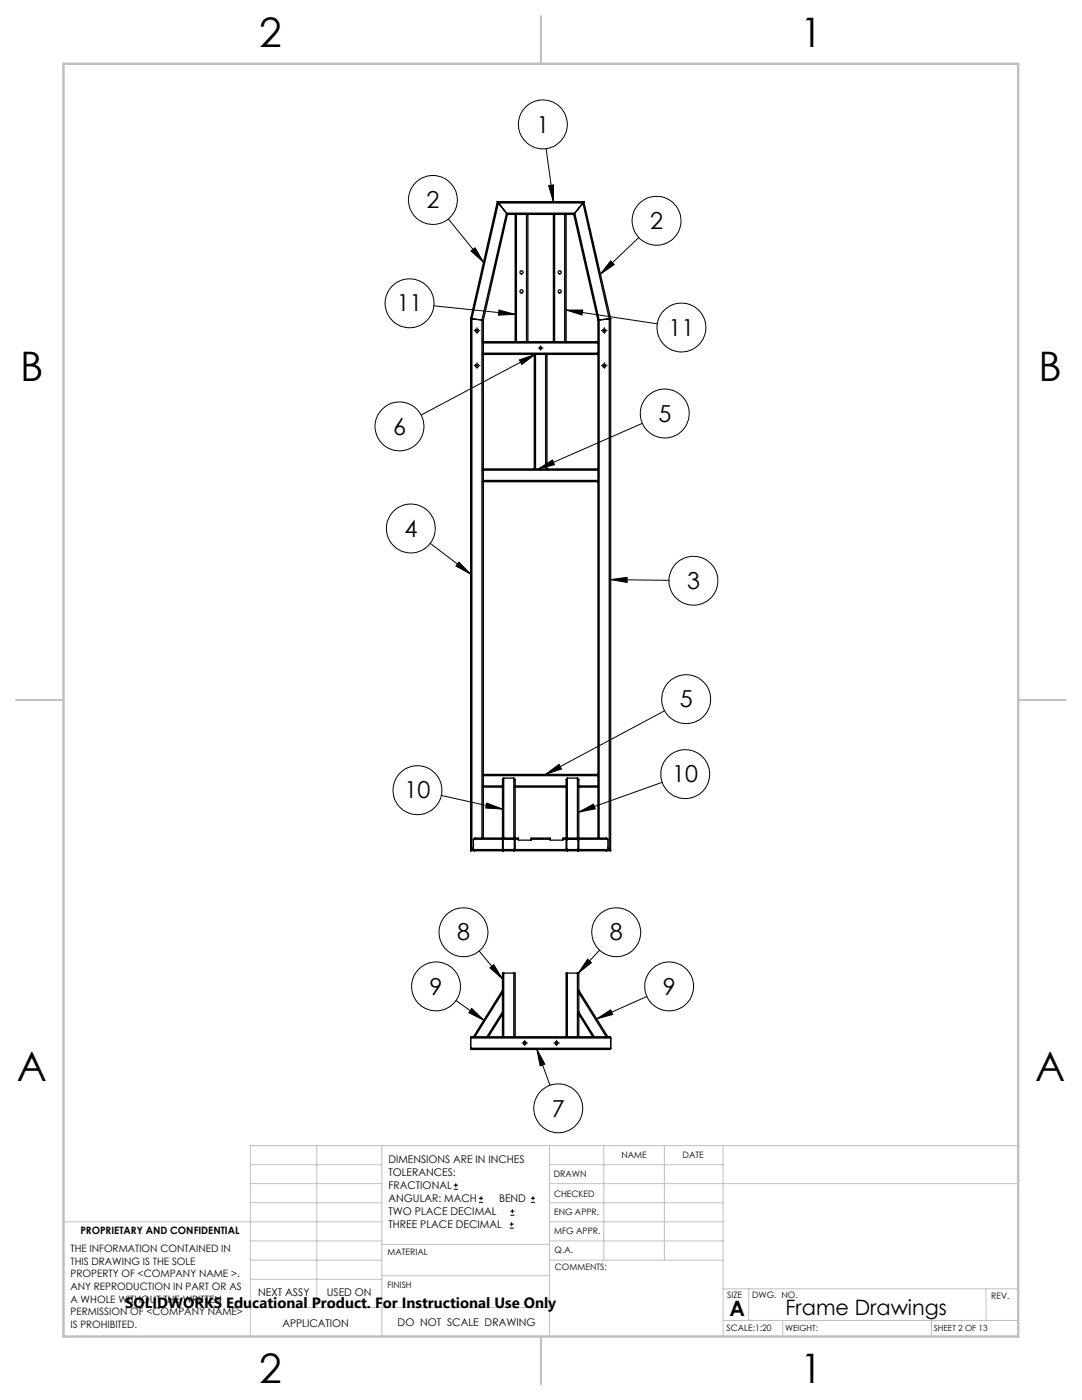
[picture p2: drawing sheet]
<svg xmlns="http://www.w3.org/2000/svg" width="216mm" height="279mm" viewBox="0 0 216 279" stroke-linecap="round" stroke-linejoin="round" font-family="sans-serif">
<g fill="none" stroke="#000" stroke-width=".2">
<path d="M109 29.7l1.4 10.6M109.5 37l1-.1-.1 3.4zM89.5 43.7l7 8.7M94 50.1l.8-.6 1.7 2.9zM121.8 52.1l.8 .7-2.8 1.9zM127.5 47.4l-7.7 7.3M86.6 61l16.2 1.7M94.9 73h.5M94.9 66h.5M95.2 65.7v.5M95.2 72.7v.5M99.6 61.9l3.2 .8-3.4 .2z"/>
<path d="M103.6 71.8l3.2-1.1-2.7 2zM106.8 70.7l-22.8 12.1M107.6 69.5h.5M107.9 69.2v.5M113 61.9h3.3l-.2 1zM113 61.9l18.2 2.7M120.3 73h.5M120.3 66h.5M120.6 65.7v.5M120.6 72.7v.5M107.4 93.6l2.8-1.8 .4 .9zM128.2 84.5l-20.8 9.1"/>
<path d="M85.9 108.4l8 6.2M91.6 112.2l2.3 2.4-2.9-1.6zM121.8 115.7l3.3-.5v1zM121.8 115.7l11.7 .1M88.1 158.7l12.2 2.8M108.9 154.6l2.6-2.1 .5 1zM132.1 156.1l-16.6 6M132.6 141.9l-23.7 12.7M97.1 160.3l3.2 1.2-3.4-.2zM115.5 162.1l2.9-1.6 .4 .9zM91 199.7l5.5 3.9M95.6 189.8l4.7 5.6"/>
<path d="M97.8 193.1l.7-.6 1.8 2.9zM117.3 191.4l.7 .7-2.6 2.1zM119.6 189.6l-4.2 4.6M129.1 198.9l-10 4.4M94.1 201.3l2.4 2.3-2.9-1.5zM104.5 208.2h.5M104.7 207.9v.5M107.1 209.4l2.6 7.2M107.1 209.4l1.6 3-.9 .3zM110.8 208.2h.5M111.1 207.9v.5M119.1 203.3l2.7-1.8 .5 1z"/>
<path d="M90.6 237.3h.8M90.6 236.5h.8M90.9 236.1v.9M95.6 240h.8M95.6 239.1h.8M96 238.7v.8M105.9 240h.9M105.9 239.1h.9M106.4 238.7v.8M101.7 245.1h.8M101.7 244.3h.8M101.8 242.5h.9"/>
<path d="M101.8 241.7h.9M102.1 243.9v.8M102.2 241.3v.8"/>
<circle cx="86.4" cy="39.9" r="4.9"/>
<circle cx="108.3" cy="24.8" r="4.9"/>
<circle cx="131" cy="44.1" r="4.9"/>
<circle cx="81.7" cy="60.5" r="4.9"/>
<circle cx="136" cy="65.4" r="4.9"/>
<circle cx="79.7" cy="85.1" r="4.9"/>
<circle cx="132.6" cy="82.5" r="4.9"/>
<circle cx="82" cy="105.5" r="4.9"/>
<circle cx="138.4" cy="115.9" r="4.9"/>
<circle cx="136.9" cy="139.5" r="4.9"/>
<circle cx="83.3" cy="157.7" r="4.9"/>
<circle cx="136.7" cy="154.5" r="4.9"/>
<circle cx="87" cy="196.9" r="4.9"/>
<circle cx="92.5" cy="186.1" r="4.9"/>
<circle cx="123" cy="186" r="4.9"/>
<circle cx="133.5" cy="196.9" r="4.9"/>
<circle cx="111.4" cy="221.2" r="4.9"/>
</g>
<g fill="none" stroke="#000" stroke-width=".2" stroke-dasharray="15.2 1.3 1.3 1.3">
<path d="M94.7 72.9h-.1M94.7 66h-.1M95.2 72.4h.1M95.2 73.4v.1M95.2 65.5v-.1M95.2 66.5h.1M95.7 72.9h.1M95.7 66h.1M107.4 69.4h.1M107.9 68.9h.1M107.9 69.9v.1M108.4 69.4h.1"/>
<path d="M120.1 72.9h-.1M120.1 66h-.1M120.6 72.4h.1M120.6 73.4v.1M120.6 65.5v-.1M120.6 66.5h.1M121.1 72.9h.1M121.1 66h.1M104.2 208.1h-.1M104.7 207.6h.1M104.7 208.6v.1M105.2 208.1h.1"/>
<path d="M110.6 208.1h-.1M111.1 207.6h.1M111.1 208.6v.1M111.6 208.1h.1"/>
</g>
<g fill="none" stroke="#c0c0c0" stroke-width=".2">
<path d="M50 232.4h26.2M50 236.2h26.2M63.2 228.6v32.3M76.2 228.6v38.1M109.6 228.6v38.1M109.6 232.4h34.7M109.6 236.2h93.6M120.5 228.6v22.9M132.6 228.6v22.9M144.3 228.6v38.1M203.2 228.6h-153.2v38.1M12.7 243.8h63.5"/>
<path d="M50 251.5h26.2M50 240h26.2M50 247.7h26.2M50 255.3h26.2M76.2 254.6h33.4M76.2 248.4h33.4M109.6 251.5h34.7M109.6 243.8h34.7M109.6 240h34.7M109.6 247.7h34.7M144.3 257.2h58.9M149.4 257.2v6.3"/>
<path d="M196.7 257.2v6.3M50 260.9h59.6M144.3 263.5h58.9M156.2 263.5v3.2M185.9 263.5v3.2"/>
</g>
<path d="M108 3.2v9.5M3.1 139.7h9.6M203.2 139.7h9.5M108 266.7v9.6" fill="none" stroke="#c0c0c0" stroke-width=".25"/>
<path d="M12.7 12.7h190.5v254h-190.5z" fill="none" stroke="#c0c0c0" stroke-width=".5"/>
<path d="M121.8 115.7l3.3-.5v1zM91.6 112.2l2.3 2.4-2.9-1.6zM107.4 93.6l2.8-1.8 .4 .9zM109.5 37l1-.1-.1 3.4zM121.8 52.1l.8 .7-2.8 1.9zM94 50.1l.8-.6 1.7 2.9zM108.9 154.6l2.6-2.1 .5 1zM115.5 162.1l2.9-1.6 .4 .9zM97.1 160.3l3.2 1.2-3.4-.2zM103.6 71.8l3.2-1.1-2.7 2zM113 61.9h3.3l-.2 1zM99.6 61.9l3.2 .8-3.4 .2zM97.8 193.1l.7-.6 1.8 2.9zM117.3 191.4l.7 .7-2.6 2.1zM107.1 209.4l1.6 3-.9 .3zM119.1 203.3l2.7-1.8 .5 1zM94.1 201.3l2.4 2.3-2.9-1.5z" fill="#000"/>
<g fill="none" stroke="#000" stroke-width=".25">
<path d="M99.2 40.3l.2 .2M99.2 40.3l-5.3 23.3M99.2 40.3h17.3M99.4 40.5l-5.2 23.1M99.4 40.5l1.7 2M99.4 40.5h16.9M101.1 42.5l.1 .3M101.1 42.5l-4.9 21.4M101.1 42.5h13.6M101.2 42.8h1.6M101.2 42.8l-4.8 21.1M102.8 42.8h.2"/>
<path d="M102.8 42.8v25.4M103 42.8v25.4M103 42.8h2.1M105.1 42.8h.2M105.1 42.8v25.4M105.3 42.8v25.4M105.3 42.8h5.1M110.4 42.8h.3M110.4 42.8v25.4M110.7 42.8h2M110.7 42.8v25.4M112.7 42.8h.3"/>
<path d="M112.7 42.8v25.4M113 42.8h1.5M113 42.8v25.4M114.5 42.8l4.8 21.1M114.7 42.5l-.2 .3M114.7 42.5l4.9 21.4M116.3 40.5l5.3 23.1M116.3 40.5l-1.6 2M116.5 40.3l-.2 .2M116.5 40.3l5.3 23.3M93.9 63.6h.3M93.9 63.6v106.2"/>
<path d="M94.2 63.6v105.9M94.2 63.6l2 .3M96.2 63.9h.2M96.2 63.9v103.4M96.4 70.5v.2M96.4 68.2v.2M96.4 70.7h10.2M96.4 68.2h6.4M96.4 63.9v4.3M96.4 68.4v2.1M96.4 70.7v22.9M96.4 70.5h22.9"/>
<path d="M96.4 68.4h22.9M102.8 68.2h.2M103 68.2h2.1M105.1 68.2h.2M105.3 68.2h5.1M106.6 70.7h.3M106.6 70.7v22.9M106.9 70.7v22.9M106.9 70.7h2M108.9 70.7h.2M108.9 70.7v22.9M109.1 70.7v22.9"/>
<path d="M109.1 70.7h10.2M110.4 68.2h.3M110.7 68.2h2M112.7 68.2h.3M113 68.2h6.3M119.3 70.5v.2M119.3 68.2v.2M119.3 63.9v4.3M119.3 68.4v2.1M119.3 70.7v22.9M119.6 63.9h-.3M119.6 63.9v103.4"/>
<path d="M121.6 63.6l-2 .3M121.6 63.6v105.9M121.8 63.6h-.2M121.8 63.6v106.2M96.4 95.9v.2M96.4 93.6v.2M96.4 93.6h10.2M96.4 93.8h22.9M96.4 95.9h22.9M96.4 93.8v2.1M96.4 96.1v58.5M96.4 96.1h22.9"/>
<path d="M106.6 93.6h.3M106.9 93.6h2M108.9 93.6h.2M109.1 93.6h10.2M119.3 95.9v.2M119.3 93.6v.2M119.3 93.8v2.1M119.3 96.1v58.5M96.4 156.8v.3M96.4 154.6v.2M96.4 154.8v2M96.4 157.1v10.2"/>
<path d="M96.4 154.8h22.9M96.4 157.1h3.9M96.4 154.6h22.9M96.4 156.8h3.9M100.5 155.3l-.2 .2v11.8M100.5 155.3h2M100.5 155.3v12M102.5 155.3l.3 .3v11.7M102.5 155.3v12M102.8 157.1h10.2M102.8 156.8h10.2M113.2 155.3l-.2 .2v11.8"/>
<path d="M113.2 155.3v12M113.2 155.3h2M115.2 155.3l.3 .3v11.7M115.2 155.3v12M115.5 157.1h3.8M115.5 156.8h3.8M119.3 156.8v.3M119.3 154.6v.2M119.3 154.8v2M119.3 157.1v10.2M93.9 169.8h27.9M94.2 169.5l-.3 .3"/>
<path d="M94.2 169.5h6.1M94.5 167.5v2.2l.3 .1M94.5 169.2l-.3 .3M94.5 167.5h5.8M100.3 169.5l.2 .3M100.3 167.3h.2M100.3 169.5v.3M100.3 167.3h-5.6l-.2 .2M100.3 167.3v.2M100.3 167.5v2M100.5 167.5l2-.1 .1 .2v1.9l-.1 .1-2-.1zM100.5 167.5h2.1"/>
<path d="M100.5 169.5h2.1M100.5 167.3l-.2 .2M100.5 167.3h2M102.5 167.3l.3 .2M102.5 167.3h.3M102.8 169.5l-.3 .3M102.8 167.3h.6v.2M102.8 167.5v2M102.8 167.5h.6M102.8 169.5h10.2M103.4 167.5v.2h2.6v-.2M106 167.5v-.2h3.8v.2"/>
<path d="M106 167.5h3.8M109.8 167.5v.2h2.5v-.2M112.3 167.5h.7M113 169.5l.2 .3M113 167.3h-.7v.2M113 167.3h.2M113 167.5v2M113.2 167.5l2-.1 .1 .2v1.9l-.1 .1-2-.1zM113.2 167.5h2.1M113.2 169.5h2.1M113.2 167.3l-.2 .2M113.2 167.3h2"/>
<path d="M115.2 167.3l.3 .2M115.2 167.3h.3M115.5 169.5l-.3 .3M115.5 169.5v.3M115.5 167.3h5.5l.3 .2M115.5 167.3v.2M115.5 167.5v2M115.5 167.5h5.8M115.5 169.5h6.1M121.3 167.5v2l-.3 .3M121.3 169.2l.3 .3M121.6 169.5l.2 .3"/>
<path d="M100.3 197.6v.5M100.3 198.1v3.9M100.3 197.6l-5.8 9.3M100.3 198.1l-5.5 8.8M100.5 194.2h-.2v3.4M100.5 194.2v12.7M100.5 194.2h2M102.5 194.2h.3v12.7M102.5 194.2v12.7M113.2 194.2h-.2v12.7M113.2 194.2v12.7M113.2 194.2h2"/>
<path d="M115.2 194.2h.3v3.4M115.2 194.2v12.7M115.5 197.6v.5M115.5 198.1v3.9M115.5 198.1l5.5 8.8M115.5 197.6l5.8 9.3M93.9 209.2l.3 .2M93.9 207.2v2M93.9 207.2h27.9M93.9 209.2h27.9M94.2 209.4h27.4M94.5 206.9h-.4l-.2 .3"/>
<path d="M94.5 206.9h.3M94.8 206.9h2.4M97.2 206.9h.3M97.5 206.9h2.8M100.3 206.9h.2M100.3 202v.4M100.3 202.4v4.5M100.3 202l-3.1 4.9M100.3 202.4l-2.8 4.5M100.5 206.9h2M102.5 206.9h.3M102.8 206.9h10.2"/>
<path d="M113 206.9h.2M113.2 206.9h2M115.2 206.9h.3M115.5 202v.4M115.5 202.4v4.5M115.5 206.9h2.8M115.5 202.4l2.8 4.5M115.5 202l3.1 4.9M118.3 206.9h.3M118.6 206.9h2.4M121 206.9h.3M121.3 206.9h.4l.1 .3"/>
<path d="M121.8 209.2l-.2 .2M121.8 207.2v2"/>
<circle cx="104.1" cy="54.4" r=".32"/>
<circle cx="104.1" cy="58.2" r=".32"/>
<circle cx="111.7" cy="54.4" r=".32"/>
<circle cx="111.7" cy="58.2" r=".32"/>
<circle cx="95.2" cy="66" r=".33"/>
<circle cx="95.2" cy="73" r=".33"/>
<circle cx="107.9" cy="69.5" r=".25"/>
<circle cx="120.6" cy="66" r=".33"/>
<circle cx="120.6" cy="73" r=".33"/>
<circle cx="104.7" cy="208.2" r=".31"/>
<circle cx="111" cy="208.2" r=".31"/>
</g>
<g font-size="8.1">
<text x="51.7" y="9.3">2</text>
<text x="159.7" y="9.3">1</text>
<text x="4" y="76">B</text>
<text x="207.2" y="76">B</text>
<text x="3.3" y="215.7">A</text>
<text x="206.5" y="215.7">A</text>
<text x="51.7" y="276">2</text>
<text x="159.7" y="276">1</text>
</g>
<g font-size="4.7">
<text x="107" y="26.5">1</text>
<text x="85.1" y="41.5">2</text>
<text x="129.7" y="45.7">2</text>
<text x="79.2" y="62.2">11</text>
<text x="133.4" y="67">11</text>
<text x="78.4" y="86.7">6</text>
<text x="131.4" y="84.2">5</text>
<text x="80.7" y="107.1">4</text>
<text x="137.1" y="117.5">3</text>
<text x="135.6" y="141.2">5</text>
<text x="80.7" y="159.3">10</text>
<text x="134.2" y="156.1">10</text>
<text x="91.2" y="187.7">8</text>
<text x="121.7" y="187.7">8</text>
<text x="85.7" y="198.5">9</text>
<text x="132.2" y="198.5">9</text>
<text x="110.1" y="222.8">7</text>
</g>
<g font-size="4.2">
<text x="145.6" y="262.7">A</text>
<text x="156.7" y="262.4">Frame Drawings</text>
</g>
<text font-size="3" x="25" y="261.1">SOLIDWORKS Educational Product. For Instructional Use Only</text>
<g font-size="2.1">
<text x="77.5" y="232.2">DIMENSIONS ARE IN INCHES</text>
<text x="77.5" y="234.7">TOLERANCES:</text>
<text x="77.5" y="237.3">FRACTIONAL</text>
<text x="77.5" y="239.9">ANGULAR: MACH</text>
<text x="99.6" y="239.9">BEND</text>
<text x="77.5" y="242.5">TWO PLACE DECIMAL</text>
<text x="77.5" y="245.1">THREE PLACE DECIMAL</text>
<text x="51.5" y="258.7">NEXT ASSY</text>
<text x="65.2" y="258.6">USED ON</text>
<text x="56.3" y="264.8">APPLICATION</text>
<text x="79.3" y="264.6">DO NOT SCALE DRAWING</text>
</g>
<g font-size="2">
<text x="14.1" y="249.9">THE INFORMATION CONTAINED IN</text>
<text x="16" y="246.3">PROPRIETARY AND CONFIDENTIAL</text>
<text x="14.1" y="252.4">THIS DRAWING IS THE SOLE</text>
<text x="14.1" y="254.9">PROPERTY OF &lt;COMPANY NAME &gt;.</text>
<text x="14.1" y="257.4">ANY REPRODUCTION IN PART OR AS</text>
<text x="14.1" y="260">A WHOLE WITHOUT THE WRITTEN</text>
<text x="14.1" y="262.5">PERMISSION OF &lt;COMPANY NAME&gt;</text>
<text x="14.1" y="265">IS PROHIBITED.</text>
</g>
<g font-size="1.8">
<text x="124" y="231.1">NAME</text>
<text x="136.2" y="231.1">DATE</text>
<text x="110.5" y="234.8">DRAWN</text>
<text x="110.5" y="238.9">CHECKED</text>
<text x="110.6" y="242.5">ENG APPR.</text>
<text x="77.3" y="250.5">MATERIAL</text>
<text x="110.6" y="246.3">MFG APPR.</text>
<text x="110.7" y="250">Q.A.</text>
<text x="77.3" y="257">FINISH</text>
<text x="110.7" y="253.5">COMMENTS:</text>
<text x="145.1" y="259">SIZE</text>
<text x="150.1" y="259.1">DWG. NO.</text>
<text x="197.8" y="259.2">REV.</text>
<text x="145" y="265.7">SCALE:1:20</text>
</g>
<g font-size="1.7">
<text x="156.7" y="265.7">WEIGHT:</text>
<text x="186.3" y="265.7">SHEET 2 OF 13</text>
</g>
</svg>
